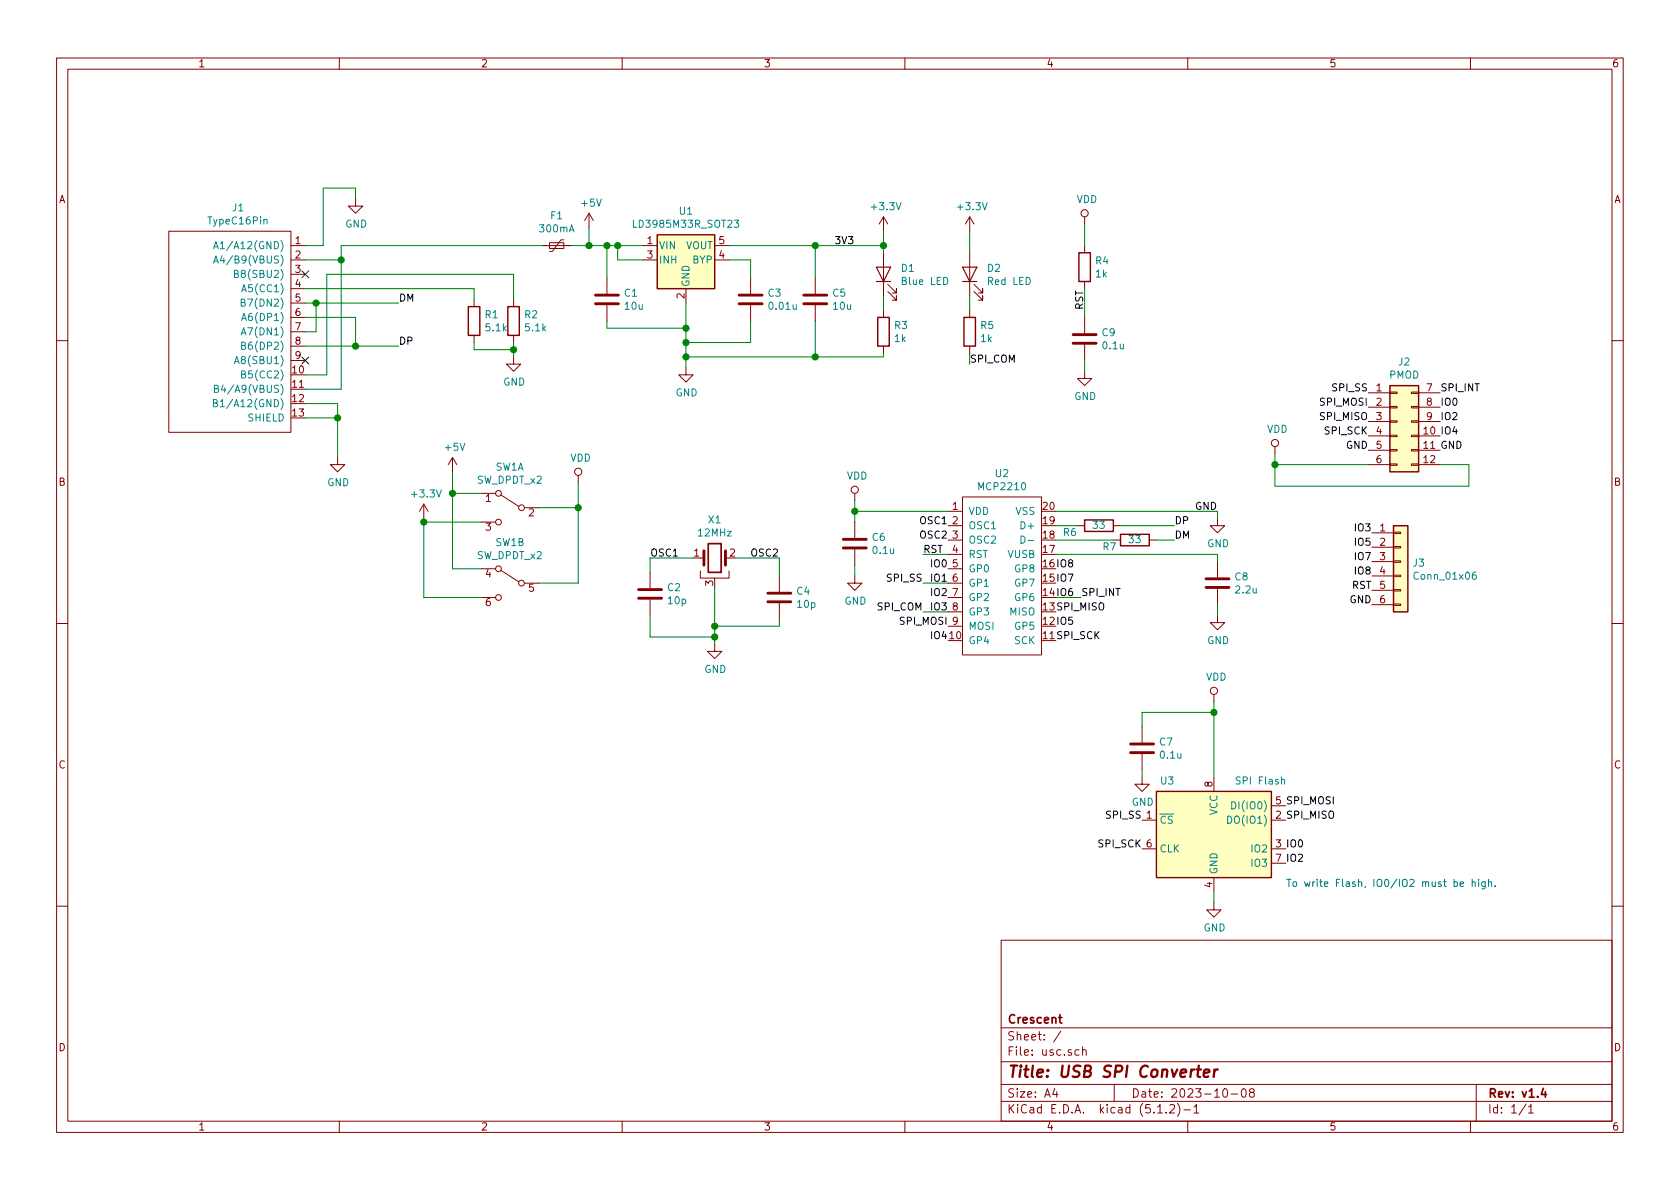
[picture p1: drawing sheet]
EESchema Schematic File Version 4
LIBS:usc-cache
EELAYER 29 0
EELAYER END
$Descr A4 11693 8268
encoding utf-8
Sheet 1 1
Title "USB SPI Converter"
Date "2023-10-08"
Rev "v1.4"
Comp "Crescent"
Comment1 ""
Comment2 ""
Comment3 ""
Comment4 ""
$EndDescr
$Comp
L Device:Polyfuse_Small F1
U 1 1
P 3875 1700
F 0 "F1" V 4080 1700 50  0000 C CNN
F 1 "300mA" V 3989 1700 50  0000 C CNN
F 2 "Fuse:Fuse_0603_1608Metric" H 3925 1500 50  0001 L CNN
F 3 "~" H 3875 1700 50  0001 C CNN
	1    3875 1700
	0    -1   -1   0   
$EndComp
$Comp
L Regulator_Linear:LD3985M33R_SOT23 U1
U 1 1
P 4775 1800
F 0 "U1" H 4775 2142 50  0000 C CNN
F 1 "LD3985M33R_SOT23" H 4775 2051 50  0000 C CNN
F 2 "Package_TO_SOT_SMD:SOT-23-5" H 4775 2125 50  0001 C CIN
F 3 "http://www.st.com/internet/com/TECHNICAL_RESOURCES/TECHNICAL_LITERATURE/DATASHEET/CD00003395.pdf" H 4775 1800 50  0001 C CNN
	1    4775 1800
	1    0    0    -1  
$EndComp
$Comp
L Device:C C1
U 1 1
P 4225 2075
F 0 "C1" H 4340 2121 50  0000 L CNN
F 1 "10u" H 4340 2030 50  0000 L CNN
F 2 "Capacitor_SMD:C_0805_2012Metric" H 4263 1925 50  0001 C CNN
F 3 "~" H 4225 2075 50  0001 C CNN
	1    4225 2075
	1    0    0    -1  
$EndComp
$Comp
L Device:C C3
U 1 1
P 5225 2075
F 0 "C3" H 5340 2121 50  0000 L CNN
F 1 "0.01u" H 5340 2030 50  0000 L CNN
F 2 "Capacitor_SMD:C_0603_1608Metric" H 5263 1925 50  0001 C CNN
F 3 "~" H 5225 2075 50  0001 C CNN
	1    5225 2075
	1    0    0    -1  
$EndComp
$Comp
L Device:C C5
U 1 1
P 5675 2075
F 0 "C5" H 5790 2121 50  0000 L CNN
F 1 "10u" H 5790 2030 50  0000 L CNN
F 2 "Capacitor_SMD:C_0805_2012Metric" H 5713 1925 50  0001 C CNN
F 3 "~" H 5675 2075 50  0001 C CNN
	1    5675 2075
	1    0    0    -1  
$EndComp
$Comp
L mcp2210:MCP2210 U2
U 1 1
P 6700 3450
F 0 "U2" H 6975 3615 50  0000 C CNN
F 1 "MCP2210" H 6975 3524 50  0000 C CNN
F 2 "Package_SO:TSSOP-20_4.4x6.5mm_P0.65mm" H 6700 3450 50  0001 C CNN
F 3 "" H 6700 3450 50  0001 C CNN
	1    6700 3450
	1    0    0    -1  
$EndComp
$Comp
L Device:R R1
U 1 1
P 3300 2225
F 0 "R1" H 3370 2271 50  0000 L CNN
F 1 "5.1k" H 3370 2180 50  0000 L CNN
F 2 "Resistor_SMD:R_0603_1608Metric" V 3230 2225 50  0001 C CNN
F 3 "~" H 3300 2225 50  0001 C CNN
	1    3300 2225
	1    0    0    -1  
$EndComp
$Comp
L Device:R R2
U 1 1
P 3575 2225
F 0 "R2" H 3645 2271 50  0000 L CNN
F 1 "5.1k" H 3645 2180 50  0000 L CNN
F 2 "Resistor_SMD:R_0603_1608Metric" V 3505 2225 50  0001 C CNN
F 3 "~" H 3575 2225 50  0001 C CNN
	1    3575 2225
	1    0    0    -1  
$EndComp
$Comp
L power:GND #PWR02
U 1 1
P 3575 2475
F 0 "#PWR02" H 3575 2225 50  0001 C CNN
F 1 "GND" H 3580 2302 50  0000 C CNN
F 2 "" H 3575 2475 50  0001 C CNN
F 3 "" H 3575 2475 50  0001 C CNN
	1    3575 2475
	1    0    0    -1  
$EndComp
Wire Wire Line
	3575 1900 3575 2075
Wire Wire Line
	3300 2075 3300 2000
Wire Wire Line
	3575 2375 3575 2425
Wire Wire Line
	3575 2425 3300 2425
Wire Wire Line
	3300 2425 3300 2375
Connection ~ 3575 2425
Wire Wire Line
	3575 2425 3575 2475
Text Label 2775 2100 0    50   ~ 0
DM
Text Label 2775 2400 0    50   ~ 0
DP
$Comp
L Device:Crystal_GND3 X1
U 1 1
P 4975 3875
F 0 "X1" H 4975 4143 50  0000 C CNN
F 1 "12MHz" H 4975 4052 50  0000 C CNN
F 2 "FA238V:FA238V" H 4975 3875 50  0001 C CNN
F 3 "~" H 4975 3875 50  0001 C CNN
	1    4975 3875
	1    0    0    -1  
$EndComp
$Comp
L Device:C C2
U 1 1
P 4525 4125
F 0 "C2" H 4640 4171 50  0000 L CNN
F 1 "10p" H 4640 4080 50  0000 L CNN
F 2 "Capacitor_SMD:C_0603_1608Metric" H 4563 3975 50  0001 C CNN
F 3 "~" H 4525 4125 50  0001 C CNN
	1    4525 4125
	1    0    0    -1  
$EndComp
$Comp
L Device:C C4
U 1 1
P 5425 4150
F 0 "C4" H 5540 4196 50  0000 L CNN
F 1 "10p" H 5540 4105 50  0000 L CNN
F 2 "Capacitor_SMD:C_0603_1608Metric" H 5463 4000 50  0001 C CNN
F 3 "~" H 5425 4150 50  0001 C CNN
	1    5425 4150
	1    0    0    -1  
$EndComp
$Comp
L power:GND #PWR05
U 1 1
P 4975 4475
F 0 "#PWR05" H 4975 4225 50  0001 C CNN
F 1 "GND" H 4980 4302 50  0000 C CNN
F 2 "" H 4975 4475 50  0001 C CNN
F 3 "" H 4975 4475 50  0001 C CNN
	1    4975 4475
	1    0    0    -1  
$EndComp
Wire Wire Line
	4975 4075 4975 4350
Wire Wire Line
	5425 4300 5425 4350
Wire Wire Line
	5425 4350 4975 4350
Connection ~ 4975 4350
Wire Wire Line
	4975 4350 4975 4425
Wire Wire Line
	4975 4425 4525 4425
Wire Wire Line
	4525 4425 4525 4275
Connection ~ 4975 4425
Wire Wire Line
	4975 4425 4975 4475
Wire Wire Line
	4825 3875 4525 3875
Wire Wire Line
	4525 3875 4525 3975
Wire Wire Line
	5125 3875 5425 3875
Wire Wire Line
	5425 3875 5425 4000
Text Label 4525 3875 0    50   ~ 0
OSC1
Text Label 5425 3875 2    50   ~ 0
OSC2
Text Label 6600 3650 2    50   ~ 0
OSC1
Text Label 6600 3750 2    50   ~ 0
OSC2
Wire Wire Line
	3975 1700 4100 1700
Wire Wire Line
	4475 1800 4300 1800
Wire Wire Line
	4300 1800 4300 1700
Connection ~ 4300 1700
Wire Wire Line
	4300 1700 4475 1700
Wire Wire Line
	4225 1925 4225 1700
Connection ~ 4225 1700
Wire Wire Line
	4225 1700 4300 1700
$Comp
L Device:LED D1
U 1 1
P 6150 1900
F 0 "D1" V 6189 1783 50  0000 R CNN
F 1 "Blue LED" V 6098 1783 50  0000 R CNN
F 2 "Diode_SMD:D_0603_1608Metric" H 6150 1900 50  0001 C CNN
F 3 "~" H 6150 1900 50  0001 C CNN
	1    6150 1900
	0    -1   -1   0   
$EndComp
$Comp
L Device:R R3
U 1 1
P 6150 2300
F 0 "R3" H 6220 2346 50  0000 L CNN
F 1 "1k" H 6220 2255 50  0000 L CNN
F 2 "Resistor_SMD:R_0603_1608Metric" V 6080 2300 50  0001 C CNN
F 3 "~" H 6150 2300 50  0001 C CNN
	1    6150 2300
	1    0    0    -1  
$EndComp
$Comp
L power:GND #PWR04
U 1 1
P 4775 2550
F 0 "#PWR04" H 4775 2300 50  0001 C CNN
F 1 "GND" H 4780 2377 50  0000 C CNN
F 2 "" H 4775 2550 50  0001 C CNN
F 3 "" H 4775 2550 50  0001 C CNN
	1    4775 2550
	1    0    0    -1  
$EndComp
Wire Wire Line
	4775 2100 4775 2275
Wire Wire Line
	4775 2275 4225 2275
Wire Wire Line
	4225 2275 4225 2225
Connection ~ 4775 2275
Wire Wire Line
	4775 2275 4775 2375
Wire Wire Line
	5225 2225 5225 2375
Wire Wire Line
	5225 2375 4775 2375
Connection ~ 4775 2375
Wire Wire Line
	4775 2375 4775 2475
Wire Wire Line
	5225 1925 5225 1800
Wire Wire Line
	5225 1800 5075 1800
Wire Wire Line
	5075 1700 5675 1700
Wire Wire Line
	5675 1700 5675 1925
Wire Wire Line
	5675 2225 5675 2475
Wire Wire Line
	5675 2475 4775 2475
Connection ~ 4775 2475
Wire Wire Line
	4775 2475 4775 2550
Wire Wire Line
	5675 1700 6150 1700
Wire Wire Line
	6150 1700 6150 1750
Connection ~ 5675 1700
Wire Wire Line
	6150 2050 6150 2150
Wire Wire Line
	5675 2475 6150 2475
Wire Wire Line
	6150 2475 6150 2450
Connection ~ 5675 2475
$Comp
L power:+3.3V #PWR08
U 1 1
P 6150 1600
F 0 "#PWR08" H 6150 1450 50  0001 C CNN
F 1 "+3.3V" H 6165 1773 50  0000 C CNN
F 2 "" H 6150 1600 50  0001 C CNN
F 3 "" H 6150 1600 50  0001 C CNN
	1    6150 1600
	1    0    0    -1  
$EndComp
Connection ~ 4100 1700
Wire Wire Line
	4100 1700 4225 1700
Wire Wire Line
	6150 1600 6150 1700
Connection ~ 6150 1700
Wire Wire Line
	4100 1575 4100 1700
$Comp
L power:+5V #PWR03
U 1 1
P 4100 1575
F 0 "#PWR03" H 4100 1425 50  0001 C CNN
F 1 "+5V" H 4115 1748 50  0000 C CNN
F 2 "" H 4100 1575 50  0001 C CNN
F 3 "" H 4100 1575 50  0001 C CNN
	1    4100 1575
	1    0    0    -1  
$EndComp
$Comp
L Device:R R7
U 1 1
P 7900 3750
F 0 "R7" V 7850 3875 50  0000 L CNN
F 1 "33" V 7900 3700 50  0000 L CNN
F 2 "Resistor_SMD:R_0603_1608Metric" V 7830 3750 50  0001 C CNN
F 3 "~" H 7900 3750 50  0001 C CNN
	1    7900 3750
	0    -1   -1   0   
$EndComp
$Comp
L Device:R R6
U 1 1
P 7650 3650
F 0 "R6" V 7600 3800 50  0000 L CNN
F 1 "33" V 7650 3600 50  0000 L CNN
F 2 "Resistor_SMD:R_0603_1608Metric" V 7580 3650 50  0001 C CNN
F 3 "~" H 7650 3650 50  0001 C CNN
	1    7650 3650
	0    -1   -1   0   
$EndComp
Text Label 8175 3750 0    50   ~ 0
DM
Text Label 8175 3650 0    50   ~ 0
DP
Wire Wire Line
	7350 3650 7500 3650
Wire Wire Line
	7350 3750 7750 3750
Wire Wire Line
	7800 3650 8175 3650
Wire Wire Line
	8050 3750 8175 3750
$Comp
L Device:C C6
U 1 1
P 5950 3775
F 0 "C6" H 6065 3821 50  0000 L CNN
F 1 "0.1u" H 6065 3730 50  0000 L CNN
F 2 "Capacitor_SMD:C_0603_1608Metric" H 5988 3625 50  0001 C CNN
F 3 "~" H 5950 3775 50  0001 C CNN
	1    5950 3775
	1    0    0    -1  
$EndComp
$Comp
L power:GND #PWR07
U 1 1
P 5950 4000
F 0 "#PWR07" H 5950 3750 50  0001 C CNN
F 1 "GND" H 5955 3827 50  0000 C CNN
F 2 "" H 5950 4000 50  0001 C CNN
F 3 "" H 5950 4000 50  0001 C CNN
	1    5950 4000
	1    0    0    -1  
$EndComp
Wire Wire Line
	5950 3550 5950 3475
Wire Wire Line
	5950 3550 6600 3550
Wire Wire Line
	5950 3550 5950 3625
Connection ~ 5950 3550
Wire Wire Line
	5950 3925 5950 4000
Wire Wire Line
	7350 3850 8475 3850
$Comp
L power:GND #PWR011
U 1 1
P 8475 3600
F 0 "#PWR011" H 8475 3350 50  0001 C CNN
F 1 "GND" H 8480 3427 50  0000 C CNN
F 2 "" H 8475 3600 50  0001 C CNN
F 3 "" H 8475 3600 50  0001 C CNN
	1    8475 3600
	1    0    0    -1  
$EndComp
$Comp
L Device:R R4
U 1 1
P 7550 1850
F 0 "R4" H 7620 1896 50  0000 L CNN
F 1 "1k" H 7620 1805 50  0000 L CNN
F 2 "Resistor_SMD:R_0603_1608Metric" V 7480 1850 50  0001 C CNN
F 3 "~" H 7550 1850 50  0001 C CNN
	1    7550 1850
	1    0    0    -1  
$EndComp
Wire Wire Line
	7550 1550 7550 1700
Wire Wire Line
	7550 2000 7550 2200
Wire Wire Line
	6425 3850 6600 3850
$Comp
L Device:LED D2
U 1 1
P 6750 1900
F 0 "D2" V 6789 1783 50  0000 R CNN
F 1 "Red LED" V 6698 1783 50  0000 R CNN
F 2 "Diode_SMD:D_0603_1608Metric" H 6750 1900 50  0001 C CNN
F 3 "~" H 6750 1900 50  0001 C CNN
	1    6750 1900
	0    -1   -1   0   
$EndComp
$Comp
L Device:R R5
U 1 1
P 6750 2300
F 0 "R5" H 6820 2346 50  0000 L CNN
F 1 "1k" H 6820 2255 50  0000 L CNN
F 2 "Resistor_SMD:R_0603_1608Metric" V 6680 2300 50  0001 C CNN
F 3 "~" H 6750 2300 50  0001 C CNN
	1    6750 2300
	1    0    0    -1  
$EndComp
Wire Wire Line
	6750 2050 6750 2150
$Comp
L power:+3.3V #PWR010
U 1 1
P 6750 1600
F 0 "#PWR010" H 6750 1450 50  0001 C CNN
F 1 "+3.3V" H 6765 1773 50  0000 C CNN
F 2 "" H 6750 1600 50  0001 C CNN
F 3 "" H 6750 1600 50  0001 C CNN
	1    6750 1600
	1    0    0    -1  
$EndComp
Wire Wire Line
	6750 1600 6750 1750
Wire Wire Line
	6750 2450 6750 2525
Text Label 6750 2525 0    50   ~ 0
SPI_COM
$Comp
L Connector_Generic:Conn_02x06_Top_Bottom J2
U 1 1
P 9725 2925
F 0 "J2" H 9775 3342 50  0000 C CNN
F 1 "PMOD" H 9775 3251 50  0000 C CNN
F 2 "PMOD:PMOD" H 9725 2925 50  0001 C CNN
F 3 "~" H 9725 2925 50  0001 C CNN
	1    9725 2925
	1    0    0    -1  
$EndComp
Text Label 6425 4050 2    50   ~ 0
SPI_SS
Text Label 6600 4350 2    50   ~ 0
SPI_MOSI
Text Label 7350 4250 0    50   ~ 0
SPI_MISO
Text Label 7350 4450 0    50   ~ 0
SPI_SCK
Text Label 9525 2725 2    50   ~ 0
SPI_SS
Text Label 9525 2825 2    50   ~ 0
SPI_MOSI
Text Label 9525 2925 2    50   ~ 0
SPI_MISO
Text Label 9525 3025 2    50   ~ 0
SPI_SCK
Text Label 5950 1700 2    50   ~ 0
3V3
Text Label 9525 3125 2    50   ~ 0
GND
Text Label 8475 3550 2    50   ~ 0
GND
Text Label 10025 3125 0    50   ~ 0
GND
$Comp
L power:GND #PWR01
U 1 1
P 2350 3175
F 0 "#PWR01" H 2350 2925 50  0001 C CNN
F 1 "GND" H 2355 3002 50  0000 C CNN
F 2 "" H 2350 3175 50  0001 C CNN
F 3 "" H 2350 3175 50  0001 C CNN
	1    2350 3175
	1    0    0    -1  
$EndComp
Text Label 7525 4150 0    50   ~ 0
SPI_INT
Text Label 10025 2725 0    50   ~ 0
SPI_INT
Text Label 10025 2925 0    50   ~ 0
IO2
Text Label 6600 4150 2    50   ~ 0
IO2
Text Label 6600 4450 2    50   ~ 0
IO4
Text Label 10025 3025 0    50   ~ 0
IO4
Text Label 9550 3800 2    50   ~ 0
IO5
Text Label 7350 4350 0    50   ~ 0
IO5
Text Label 6600 4050 2    50   ~ 0
IO1
Text Label 10025 2825 0    50   ~ 0
IO0
Text Label 7350 4050 0    50   ~ 0
IO7
Text Label 7350 3950 0    50   ~ 0
IO8
Text Label 9550 3900 2    50   ~ 0
IO7
Text Label 9550 4000 2    50   ~ 0
IO8
Text Label 9550 4200 2    50   ~ 0
GND
$Comp
L typeC:TypeC16Pin J1
U 1 1
P 2025 1600
F 0 "J1" H 2392 1765 50  0000 C CNN
F 1 "TypeC16Pin" H 2392 1674 50  0000 C CNN
F 2 "TypeC:TypeC_16Pin" H 2025 1600 50  0001 C CNN
F 3 "" H 2025 1600 50  0001 C CNN
	1    2025 1600
	-1   0    0    -1  
$EndComp
Wire Wire Line
	2125 2700 2375 2700
Wire Wire Line
	2375 2700 2375 1800
Wire Wire Line
	2375 1800 2125 1800
Wire Wire Line
	2375 1800 2375 1700
Wire Wire Line
	2375 1700 3775 1700
Connection ~ 2375 1800
Wire Wire Line
	2125 1700 2250 1700
$Comp
L power:GND #PWR0101
U 1 1
P 2475 1375
F 0 "#PWR0101" H 2475 1125 50  0001 C CNN
F 1 "GND" H 2480 1202 50  0000 C CNN
F 2 "" H 2475 1375 50  0001 C CNN
F 3 "" H 2475 1375 50  0001 C CNN
	1    2475 1375
	1    0    0    -1  
$EndComp
Wire Wire Line
	2475 1375 2475 1300
Wire Wire Line
	2475 1300 2250 1300
Wire Wire Line
	2250 1300 2250 1700
Wire Wire Line
	2125 2900 2350 2900
Wire Wire Line
	2350 2900 2350 3175
Wire Wire Line
	2125 2800 2350 2800
Wire Wire Line
	2350 2800 2350 2900
Connection ~ 2350 2900
NoConn ~ 2125 1900
NoConn ~ 2125 2500
Wire Wire Line
	2125 2000 3300 2000
Wire Wire Line
	2275 1900 2275 2600
Wire Wire Line
	2275 2600 2125 2600
Wire Wire Line
	2275 1900 3575 1900
Wire Wire Line
	2125 2400 2475 2400
Wire Wire Line
	2125 2200 2475 2200
Wire Wire Line
	2475 2200 2475 2400
Connection ~ 2475 2400
Wire Wire Line
	2475 2400 2775 2400
Wire Wire Line
	2125 2300 2200 2300
Wire Wire Line
	2200 2300 2200 2100
Wire Wire Line
	2200 2100 2125 2100
Wire Wire Line
	2200 2100 2775 2100
Connection ~ 2200 2100
Text Label 7550 2150 1    50   ~ 0
RST
Text Label 9550 4100 2    50   ~ 0
RST
Text Label 6425 4250 2    50   ~ 0
SPI_COM
Text Label 6600 4250 2    50   ~ 0
IO3
Text Label 7350 4150 0    50   ~ 0
IO6
Wire Wire Line
	7350 4150 7525 4150
Wire Wire Line
	6600 4250 6425 4250
$Comp
L Switch:SW_DPDT_x2 SW1
U 1 1
P 3550 3525
F 0 "SW1" H 3550 3810 50  0000 C CNN
F 1 "SW_DPDT_x2" H 3550 3719 50  0000 C CNN
F 2 "DPDT_SMD:DPDT_SMD" H 3550 3525 50  0001 C CNN
F 3 "~" H 3550 3525 50  0001 C CNN
	1    3550 3525
	-1   0    0    -1  
$EndComp
$Comp
L Device:C C8
U 1 1
P 8475 4050
F 0 "C8" H 8590 4096 50  0000 L CNN
F 1 "2.2u" H 8590 4005 50  0000 L CNN
F 2 "Capacitor_SMD:C_0603_1608Metric" H 8513 3900 50  0001 C CNN
F 3 "~" H 8475 4050 50  0001 C CNN
	1    8475 4050
	1    0    0    -1  
$EndComp
$Comp
L power:GND #PWR0102
U 1 1
P 8475 4275
F 0 "#PWR0102" H 8475 4025 50  0001 C CNN
F 1 "GND" H 8480 4102 50  0000 C CNN
F 2 "" H 8475 4275 50  0001 C CNN
F 3 "" H 8475 4275 50  0001 C CNN
	1    8475 4275
	1    0    0    -1  
$EndComp
Wire Wire Line
	8475 4200 8475 4275
Wire Wire Line
	8475 3900 8475 3850
$Comp
L Switch:SW_DPDT_x2 SW1
U 2 1
P 3550 4050
F 0 "SW1" H 3550 4335 50  0000 C CNN
F 1 "SW_DPDT_x2" H 3550 4244 50  0000 C CNN
F 2 "DPDT_SMD:DPDT_SMD" H 3550 4050 50  0001 C CNN
F 3 "~" H 3550 4050 50  0001 C CNN
	2    3550 4050
	-1   0    0    -1  
$EndComp
$Comp
L power:+5V #PWR0103
U 1 1
P 3150 3275
F 0 "#PWR0103" H 3150 3125 50  0001 C CNN
F 1 "+5V" H 3165 3448 50  0000 C CNN
F 2 "" H 3150 3275 50  0001 C CNN
F 3 "" H 3150 3275 50  0001 C CNN
	1    3150 3275
	1    0    0    -1  
$EndComp
$Comp
L power:+3.3V #PWR0104
U 1 1
P 2950 3600
F 0 "#PWR0104" H 2950 3450 50  0001 C CNN
F 1 "+3.3V" H 2965 3773 50  0000 C CNN
F 2 "" H 2950 3600 50  0001 C CNN
F 3 "" H 2950 3600 50  0001 C CNN
	1    2950 3600
	1    0    0    -1  
$EndComp
$Comp
L power:VDD #PWR0105
U 1 1
P 5950 3475
F 0 "#PWR0105" H 5950 3325 50  0001 C CNN
F 1 "VDD" H 5967 3648 50  0000 C CNN
F 2 "" H 5950 3475 50  0001 C CNN
F 3 "" H 5950 3475 50  0001 C CNN
	1    5950 3475
	1    0    0    -1  
$EndComp
$Comp
L power:VDD #PWR0106
U 1 1
P 7550 1550
F 0 "#PWR0106" H 7550 1400 50  0001 C CNN
F 1 "VDD" H 7567 1723 50  0000 C CNN
F 2 "" H 7550 1550 50  0001 C CNN
F 3 "" H 7550 1550 50  0001 C CNN
	1    7550 1550
	1    0    0    -1  
$EndComp
Wire Wire Line
	3150 3950 3350 3950
Wire Wire Line
	3350 3425 3150 3425
Connection ~ 3150 3425
Wire Wire Line
	3150 3425 3150 3950
Wire Wire Line
	2950 3600 2950 3625
Wire Wire Line
	2950 3625 3350 3625
Wire Wire Line
	2950 3625 2950 4150
Wire Wire Line
	2950 4150 3350 4150
Connection ~ 2950 3625
Wire Wire Line
	3150 3275 3150 3425
$Comp
L power:VDD #PWR0107
U 1 1
P 4025 3350
F 0 "#PWR0107" H 4025 3200 50  0001 C CNN
F 1 "VDD" H 4042 3523 50  0000 C CNN
F 2 "" H 4025 3350 50  0001 C CNN
F 3 "" H 4025 3350 50  0001 C CNN
	1    4025 3350
	1    0    0    -1  
$EndComp
Wire Wire Line
	3750 3525 4025 3525
Wire Wire Line
	4025 3525 4025 3350
Wire Wire Line
	3750 4050 4025 4050
Wire Wire Line
	4025 4050 4025 3525
Connection ~ 4025 3525
Wire Wire Line
	7350 3550 8475 3550
Wire Wire Line
	8475 3550 8475 3600
Text Label 6600 3950 2    50   ~ 0
IO0
Text Label 9550 3700 2    50   ~ 0
IO3
$Comp
L power:VDD #PWR0108
U 1 1
P 8875 3150
F 0 "#PWR0108" H 8875 3000 50  0001 C CNN
F 1 "VDD" H 8892 3323 50  0000 C CNN
F 2 "" H 8875 3150 50  0001 C CNN
F 3 "" H 8875 3150 50  0001 C CNN
	1    8875 3150
	1    0    0    -1  
$EndComp
Wire Wire Line
	8875 3225 9525 3225
Wire Wire Line
	10025 3225 10225 3225
Wire Wire Line
	10225 3225 10225 3375
Wire Wire Line
	10225 3375 8875 3375
Wire Wire Line
	8875 3375 8875 3225
Wire Wire Line
	8875 3150 8875 3225
Connection ~ 8875 3225
$Comp
L Memory_Flash:W25Q32JVSS U3
U 1 1
P 8450 5800
F 0 "U3" H 8125 6175 50  0000 C CNN
F 1 "SPI Flash" H 8775 6175 50  0000 C CNN
F 2 "Package_DIP:DIP-8_W7.62mm" H 8450 5800 50  0001 C CNN
F 3 "http://www.winbond.com/resource-files/w25q32jv%20revg%2003272018%20plus.pdf" H 8450 5800 50  0001 C CNN
	1    8450 5800
	1    0    0    -1  
$EndComp
$Comp
L Device:C C7
U 1 1
P 7950 5200
F 0 "C7" H 8065 5246 50  0000 L CNN
F 1 "0.1u" H 8065 5155 50  0000 L CNN
F 2 "Capacitor_SMD:C_0603_1608Metric" H 7988 5050 50  0001 C CNN
F 3 "~" H 7950 5200 50  0001 C CNN
	1    7950 5200
	1    0    0    -1  
$EndComp
$Comp
L power:GND #PWR0109
U 1 1
P 7950 5400
F 0 "#PWR0109" H 7950 5150 50  0001 C CNN
F 1 "GND" H 7955 5227 50  0000 C CNN
F 2 "" H 7950 5400 50  0001 C CNN
F 3 "" H 7950 5400 50  0001 C CNN
	1    7950 5400
	1    0    0    -1  
$EndComp
$Comp
L power:VDD #PWR0110
U 1 1
P 8450 4875
F 0 "#PWR0110" H 8450 4725 50  0001 C CNN
F 1 "VDD" H 8467 5048 50  0000 C CNN
F 2 "" H 8450 4875 50  0001 C CNN
F 3 "" H 8450 4875 50  0001 C CNN
	1    8450 4875
	1    0    0    -1  
$EndComp
Wire Wire Line
	8450 4875 8450 4950
Wire Wire Line
	8450 4950 7950 4950
Wire Wire Line
	7950 4950 7950 5050
Connection ~ 8450 4950
Wire Wire Line
	8450 4950 8450 5400
Wire Wire Line
	7950 5350 7950 5400
Text Label 7950 5700 2    50   ~ 0
SPI_SS
Text Label 7950 5900 2    50   ~ 0
SPI_SCK
Text Label 8950 5600 0    50   ~ 0
SPI_MOSI
Text Label 8950 5700 0    50   ~ 0
SPI_MISO
Text Label 8950 5900 0    50   ~ 0
IO0
Text Label 8950 6000 0    50   ~ 0
IO2
$Comp
L power:GND #PWR0111
U 1 1
P 8450 6275
F 0 "#PWR0111" H 8450 6025 50  0001 C CNN
F 1 "GND" H 8455 6102 50  0000 C CNN
F 2 "" H 8450 6275 50  0001 C CNN
F 3 "" H 8450 6275 50  0001 C CNN
	1    8450 6275
	1    0    0    -1  
$EndComp
Wire Wire Line
	8450 6200 8450 6275
Text Notes 8950 6175 0    50   ~ 0
To write Flash, IO0/IO2 must be high.
$Comp
L Connector_Generic:Conn_01x06 J3
U 1 1
P 9750 3900
F 0 "J3" H 9830 3892 50  0000 L CNN
F 1 "Conn_01x06" H 9830 3801 50  0000 L CNN
F 2 "Connector_PinHeader_2.54mm:PinHeader_1x06_P2.54mm_Vertical" H 9750 3900 50  0001 C CNN
F 3 "~" H 9750 3900 50  0001 C CNN
	1    9750 3900
	1    0    0    -1  
$EndComp
$Comp
L Device:C C9
U 1 1
P 7550 2350
F 0 "C9" H 7665 2396 50  0000 L CNN
F 1 "0.1u" H 7665 2305 50  0000 L CNN
F 2 "Capacitor_SMD:C_0603_1608Metric" H 7588 2200 50  0001 C CNN
F 3 "~" H 7550 2350 50  0001 C CNN
	1    7550 2350
	1    0    0    -1  
$EndComp
$Comp
L power:GND #PWR0112
U 1 1
P 7550 2575
F 0 "#PWR0112" H 7550 2325 50  0001 C CNN
F 1 "GND" H 7555 2402 50  0000 C CNN
F 2 "" H 7550 2575 50  0001 C CNN
F 3 "" H 7550 2575 50  0001 C CNN
	1    7550 2575
	1    0    0    -1  
$EndComp
Wire Wire Line
	7550 2500 7550 2575
Text Label 6425 3850 0    50   ~ 0
RST
Wire Wire Line
	6600 4050 6425 4050
$EndSCHEMATC
